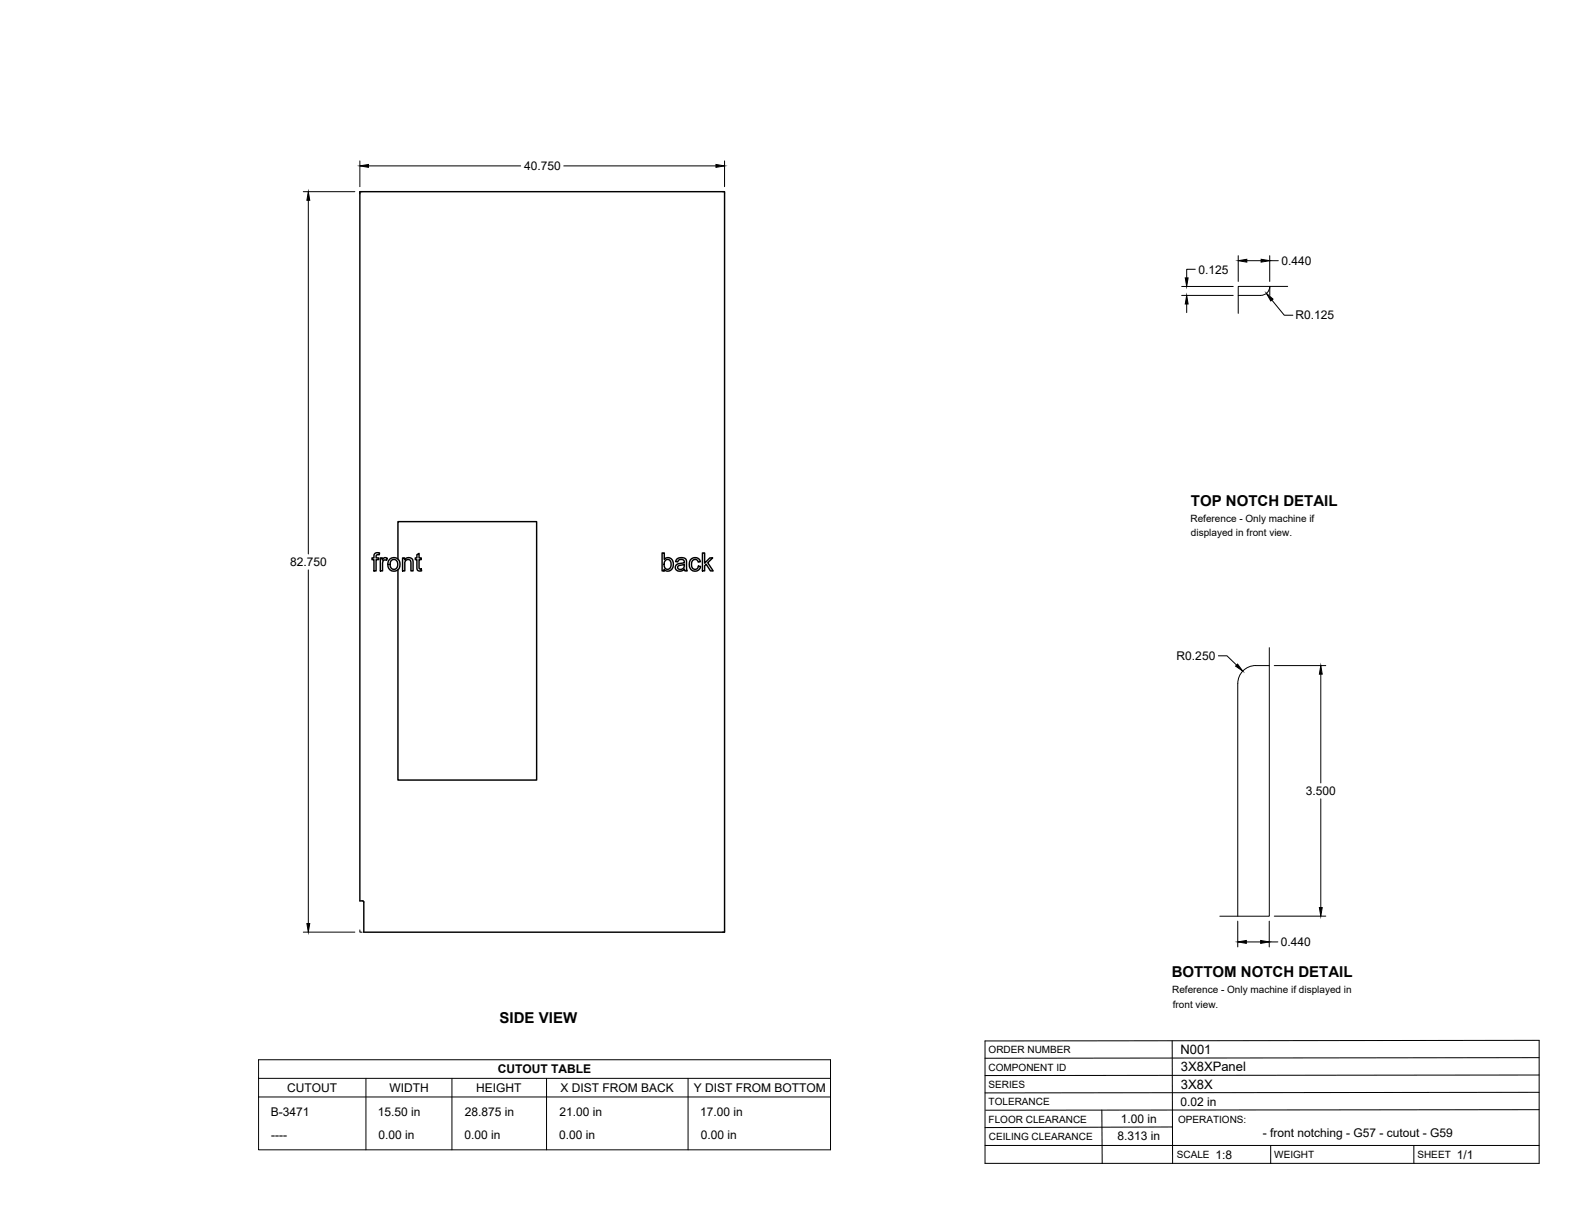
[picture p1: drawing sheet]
<svg xmlns="http://www.w3.org/2000/svg" width="559mm" height="432mm" viewBox="0 0 559 432" stroke-linecap="round" stroke-linejoin="round" font-family="sans-serif">
<!-- layer: Visible -->
<g fill="none" stroke="#000" stroke-width=".51">
<path d="M127.7 68h129.4v262.8h-128v-10.8l-.2-.3-1.2-.1zM132.9 196.5l.7-.4 1.1 .1-.1 .7a.73 .73 0 0 0-.8-.1 .73 .73 0 0 0-.4 .7v.5h.9v.6h-.9v4h-.7v-4h-.7v-.6h.7zM134.9 198h.7v.6a1.12 1.12 0 0 1 1.8-.5l-.2 .7-.4-.1a1.06 1.06 0 0 0-1.1 1.5v2.4h-.8zM138.3 198.4l1-.5a2.33 2.33 0 0 1 2.6 2.9 2.33 2.33 0 0 1-3.7 1.2l-.6-1.3a2.56 2.56 0 0 1 .7-2.3zM138.8 198.9l1.2-.4 .9 .8 .2 1.4-.7 1.1-.9 .2-.9-.7-.2-1.2zM141.2 198.4v-13.3h49.2v91.7h-49.2v-74.6M142.8 198h.7v.6a1.64 1.64 0 0 1 2-.7 1.64 1.64 0 0 1 1.1 1.8v2.9h-.8l-.2-3.7-.8-.4-.8 .3-.4 .8v3h-.8zM147.9 196.8l.8-.5v1.7h.8v.6h-.8v3.1l.8 .2 .1 .6-.6 .1a1.02 1.02 0 0 1-1.1-1.4v-2.6h-.6v-.6h.6zM234.9 196.2h.8v2.3a1.92 1.92 0 0 1 2.4-.3 1.92 1.92 0 0 1 .8 2.2l-.3 1.2a1.74 1.74 0 0 1-3 .4v.6h-.7zM236 198.9l.7-.4 1 .4 .4 1.2-.2 1.2a1.2 1.2 0 0 1-1.5 .6 1.2 1.2 0 0 1-.8-1.4zM240.1 198.4l1.7-.6 1.5 .5 .5 4.3h-.8l-.2-.6a1.76 1.76 0 0 1-1.9 .7 1.76 1.76 0 0 1-1.3-1.6l.7-.9 1.6-.4a.68 .68 0 0 0 .9-.6 .68 .68 0 0 0-.9-.7 1.11 1.11 0 0 0-1.4 .9l-.8-.1zM245.1 198.5a1.95 1.95 0 0 1 1.9-.7 1.95 1.95 0 0 1 1.5 1.5l-.8 .1a1.26 1.26 0 0 0-1.6-.8 1.26 1.26 0 0 0-.8 1.7l.3 1.1 .6 .5a1.14 1.14 0 0 0 1.6-1l.7 .1-.3 .9a2.06 2.06 0 0 1-2.4 .6 2.06 2.06 0 0 1-1.3-2.2z"/>
<path d="M249.2 196.2h.8v3.6l1.8-1.8h1.1l-1.8 1.7 1.9 2.9h-.9l-1.6-2.4-.5 .5v1.9h-.8zM240.6 200.9l1.4-.4a.43 .43 0 0 1 .6-.2 .43 .43 0 0 1 .2 .5 1.25 1.25 0 0 1-1 1.2 1.25 1.25 0 0 1-1.4-.7z"/>
</g>
<!-- layer: Reference -->
<path d="M128.5 68h-.8v.8M256.3 68h.8v.8M439.3 104.8h8M447.3 104.8a3.2 3.2 0 0 0 3.2-3.2v3.2M456.9 101.6h-17.6v9.6M450.3 236.2a12.8 12.8 0 0 0-7.7 .6 6.4 6.4 0 0 0-3.4 5.7l-.1 82.6M450.3 229.8v95.3h-17.5M127.7 329.9v.9h.8M257.1 329.9v.9h-.8" fill="none" stroke="#000" stroke-width=".35"/>
<!-- layer: Titleblock -->
<path d="M349.5 369.3l196.6-.2v43.7h-196.6zM415.9 369.3l.1 43.5M546.1 375.3l-196.6 .2M390.9 393.9l.2 18.9M416 399.9l-66.5 .2M546.1 393.7l-196.3 .2M546.1 387.6l-196.6 .2M546.1 381.4l-196.6 .2M349.5 406.4h196.6M450.8 406.4v6.4M501.6 406.4v6.4" fill="none" stroke="#000" stroke-width=".36"/>
<!-- layer: Custom Tables -->
<path d="M91.7 376h203v32h-203zM91.7 382.6h203M91.7 389.2h203M129.8 382.6v25.4M160.3 382.6v25.4M193.9 382.6v25.4M244.1 382.6v25.4" fill="none" stroke="#000" stroke-width=".35"/>
<!-- layer: FD_Dimensions -->
<g fill="none" stroke="#000" stroke-width=".35">
<path d="M127.7 57.1v9.1M130.7 58.9h54M200 58.9h54M257.1 57.1v9.1M107.6 68h18.3M109.4 71.1v125.5M424.1 95.5h-3.1v3.1M439.3 90.7v9.2M442.4 92.5h5M450.5 90.7v9.2M450.5 92.5h3M419.2 104.8h18.3"/>
<path d="M419.2 101.6h18.3M421 107.9v3M451.3 106.5l4.4 5.3h3M109.4 202.2v125.5M432.3 232.7h3l3.4 3.3M452.1 236.2h18.3M468.6 239.2v38.6M468.6 283.4v38.6M107.6 330.7h18.3M439.1 326.8v9.2M442.2 334.2h5.1M450.3 326.8v9.2"/>
<path d="M450.3 334.2h3.1M452.1 325.1h18.3"/>
</g>
<g fill="#000" stroke="#000" stroke-width=".35">
<path d="M127.7 58.9l3-.5v1zM254 58.4l3.1 .5-3.1 .5zM109.4 68l.5 3.1h-1zM420.5 98.6h1l-.5 3zM439.3 92.5l3.1-.5v1zM447.4 92l3.1 .5-3.1 .5zM421 104.8l.5 3.1h-1zM449.3 104.1l2.4 2-.8 .7zM439.1 235.6l1.8 2.5-2.5-1.8zM468.6 236.2l.5 3h-1zM108.9 327.7h1l-.5 3zM439.1 334.2l3.1-.5v1z"/>
<path d="M447.3 333.7l3 .5-3 .5zM468.1 322h1l-.5 3.1z"/>
</g>
<g font-size="5.3">
<text x="422.6" y="179.5">TOP NOTCH DETAIL</text>
<text x="415.8" y="346.8">BOTTOM NOTCH DETAIL</text>
<text x="177.3" y="363.1">SIDE VIEW</text>
</g>
<g font-size="4.6">
<text x="418.8" y="373.8">N001</text>
<text x="419" y="380.1">3X8XPanel</text>
<text x="419" y="386.2">3X8X</text>
</g>
<g font-size="4.3">
<text x="185.9" y="60.4">40.750</text>
<text x="454.6" y="94">0.440</text>
<text x="425.2" y="97">0.125</text>
<text x="459.6" y="113.3">R0.125</text>
<text x="102.9" y="200.9">82.750</text>
<text x="417.5" y="234.2">R0.250</text>
<text x="463.3" y="282.1">3.500</text>
<text x="454.5" y="335.7">0.440</text>
<text x="176.6" y="380.8">CUTOUT TABLE</text>
<text x="101.9" y="387.4">CUTOUT</text>
<text x="138.2" y="387.4">WIDTH</text>
<text x="169" y="387.4">HEIGHT</text>
<text x="198.9" y="387.4">X DIST FROM BACK</text>
<text x="246.1" y="387.4">Y DIST FROM BOTTOM</text>
<text x="418.8" y="392.4">0.02 in</text>
<text x="96.1" y="396.1">B-3471</text>
<text x="134.1" y="396.1">15.50 in</text>
<text x="164.9" y="396.1">28.875 in</text>
<text x="198.5" y="396.1">21.00 in</text>
<text x="248.4" y="396.1">17.00 in</text>
<text x="397.7" y="398.3">1.00 in</text>
<text x="96.2" y="404">----</text>
<text x="134.3" y="404">0.00 in</text>
<text x="164.8" y="404">0.00 in</text>
<text x="198.4" y="404">0.00 in</text>
<text x="248.6" y="404">0.00 in</text>
<text x="396.5" y="404.3">8.313 in</text>
<text x="448.1" y="403.3">- front notching - G57 - cutout - G59</text>
<text x="431.3" y="411.1">1:8</text>
<text x="516.9" y="411.1">1/1</text>
</g>
<g font-size="3.5">
<text x="422.4" y="185">Reference - Only machine if</text>
<text x="422.6" y="190.2">displayed in front view.</text>
<text x="415.9" y="352.4">Reference - Only machine if displayed in</text>
<text x="416.1" y="357.5">front view.</text>
<text x="350.8" y="373.6">ORDER NUMBER</text>
<text x="350.8" y="379.9">COMPONENT ID</text>
<text x="350.8" y="386.1">SERIES</text>
<text x="350.8" y="392.2">TOLERANCE</text>
<text x="350.8" y="398.4">FLOOR CLEARANCE</text>
<text x="418" y="398.4">OPERATIONS:</text>
<text x="350.8" y="404.4">CEILING CLEARANCE</text>
<text x="417.5" y="410.9">SCALE</text>
<text x="452.1" y="410.9">WEIGHT</text>
<text x="502.9" y="410.9">SHEET</text>
</g>
</svg>
